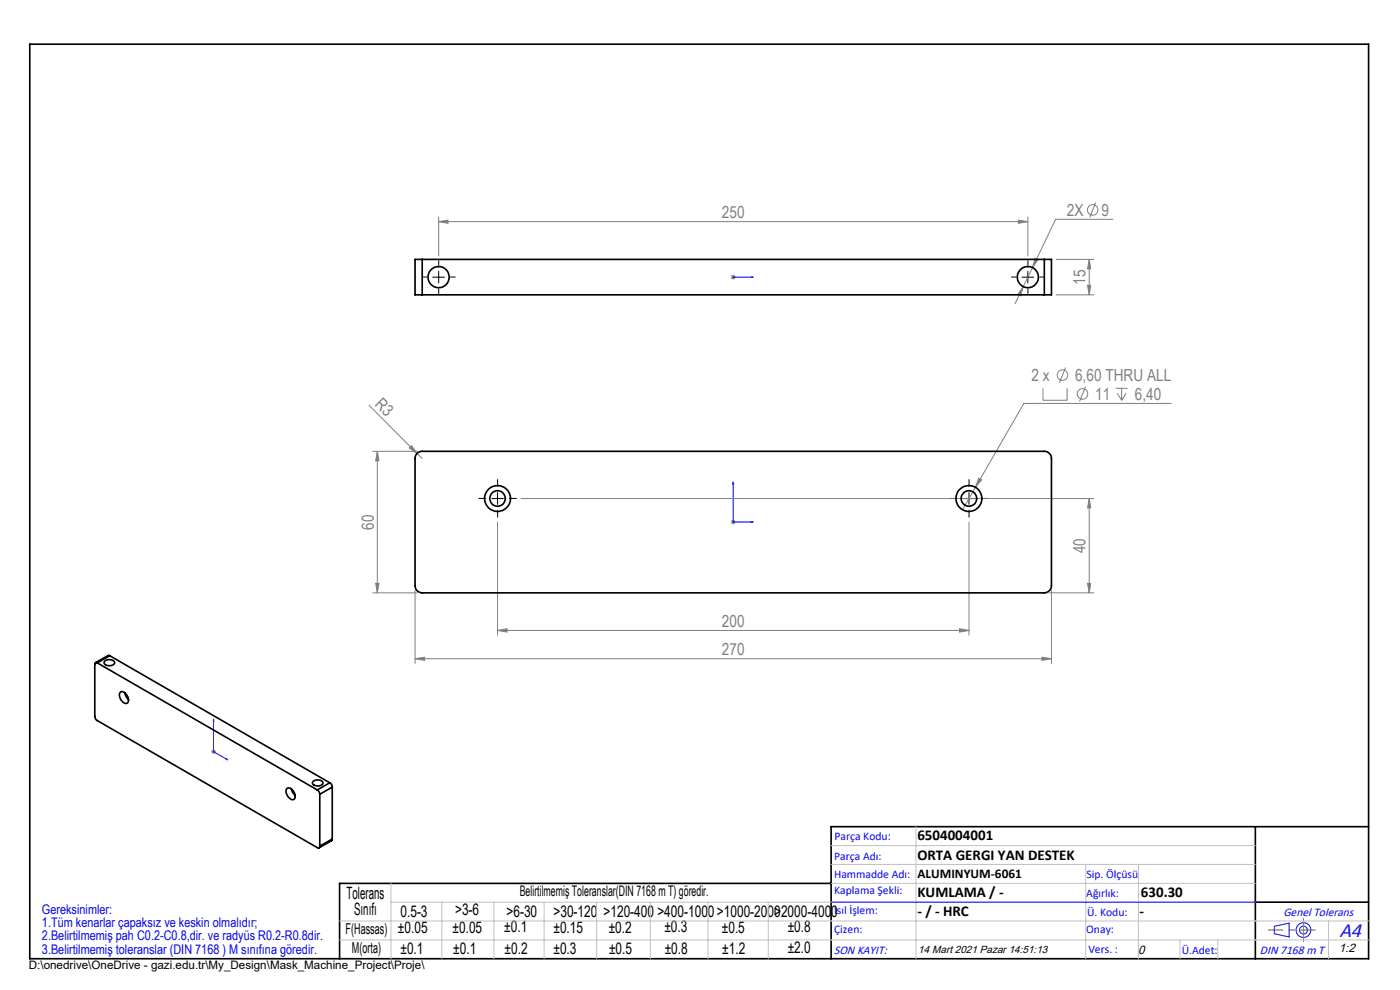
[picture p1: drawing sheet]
<svg xmlns="http://www.w3.org/2000/svg" width="297mm" height="210mm" viewBox="0 0 297 210" stroke-linecap="round" stroke-linejoin="round" font-family="sans-serif">
<g fill="none" stroke="#808080" stroke-width=".21">
<path d="M93.1 47l1.9-.3v.7zM93.1 46v8.3M93.1 47h125M155 58.8h1.1M155.2 58.4l.7 .8M155.5 58.3v1M155.9 58.4l-.7 .8M216 46.7l2.1 .3-2.1 .4zM218.1 46v8.3M219 56.8l-1.9 4M219.6 54.8l.6 .3-1.2 1.7zM224 55h8.1"/>
<path d="M231.1 55l.3 2h-.7zM231.1 55v7.5M232.4 42.9l-1.2 3.2M236.1 46.5h-12.2l-4.9 10.3M217.1 60.8l-.6 2-.6-.3zM217.1 60.8l-1.8 3.6M224 62.5h8.1M226.1 78l-1.3 3.2M230.7 60.5h.7l-.3 2zM78.3 86l10.2 10.2M79.1 95.7h9.4M80 95.7l.4 2h-.7z"/>
<path d="M80 95.7v30.1M86.8 95l.5-.5 1.2 1.7zM88.5 96.2l1.1 1.1M221.3 82.4v2.5h5.1v-2.5M230.3 82l-1.3 3.2M236.7 82.4h2.5M237 83.4l.9 1.5M237.9 82.4v2.5M238.9 83.4l-1 1.5M248.5 85.6h-31.3l-13 22.5M105.6 110.7v24.1M110.6 105.8h121.5"/>
<path d="M155 110.7h1.1M155.2 110.4l.7 .7M155.5 110.2v1.1M155.9 110.4l-.7 .7M205.6 110.7v24.1M207.6 101.5l.6 .3-1.3 1.6zM231.1 105.8l.3 1.9h-.7zM231.1 105.8v20M79.1 125.8h9.4M79.7 123.7h.7l-.4 2.1zM88.1 139.7l2-.3v.7zM88.1 125.2v15.5"/>
<path d="M88.1 139.7h135M105.6 133.7l2-.3v.7zM105.6 133.7h100M203.6 133.4l2 .3-2 .4zM221.1 139.4l2 .3-2 .4zM222.6 125.8h9.5M223.1 125.2v15.5M230.7 123.7h.7l-.3 2.1zM44.8 159.4h1M44.9 159.1l.7 .7M45.3 159v.9M45.6 159.1l-.7 .7"/>
<circle cx="231.8" cy="44.5" r="1.12"/>
<circle cx="225.4" cy="79.6" r="1.13"/>
<circle cx="229.7" cy="83.6" r="1.12"/>
</g>
<g fill="none" stroke="#00f" stroke-width=".21">
<path d="M155.4 58.8h.2zM155.5 58.8h.1M155.5 58.8h4.3M159.8 58.8h-.5h.5M155.5 102.3l.1 .4h-.2zM155.5 102.3v8.4h4.3M159.3 110.6l.5 .1-.5 .1zM45.3 152.5l.1 .4-.2-.1zM45.3 152.5v6.9l3 1.8M48 160.9l.3 .3-.3-.1zM176.3 191.4h90M270.3 196.5l3.2-.7v2.9l-3.2-.6z"/>
<circle cx="276.5" cy="197.3" r="1.57"/>
<circle cx="276.5" cy="197.3" r=".83"/>
</g>
<g fill="none" stroke="#000" stroke-width=".21" stroke-dasharray="15.2 1.3 1.3 1.3">
<path d="M90.6 58.8h-1M93.1 56.3v-1M95.6 58.8h1M215.6 58.8h-1M218.1 56.3v-1M220.6 58.8h1M93.1 61.3v1M218.1 61.3v1M103.1 105.7h-1.5M105.6 103.2v-1.5M105.6 108.2v1.5M108.1 105.7h1.5"/>
<path d="M203.1 105.7h-1.5M205.6 103.2v-1.5M205.6 108.2v1.5M208.1 105.7h1.5"/>
</g>
<path d="M91.8 58.8h2.5M93.1 57.5v2.5M216.8 58.8h2.5M218.1 57.5v2.5M104.3 105.8h2.5M105.6 104.5v2.5M204.3 105.8h2.5M205.6 104.5v2.5" fill="none" stroke="#000" stroke-width=".21"/>
<path d="M6.3 9.4h284v194h-284zM266.3 175.4v28M290.3 175.4h-114v28M176.3 187.4h-104.3v16M266.3 191.4h24" fill="none" stroke="#000" stroke-width=".35"/>
<path d="M279 197.3h-9.9" fill="none" stroke="#f00" stroke-width=".21" stroke-dasharray="15.2 1.3 1.3 1.3" stroke-dashoffset="12.2"/>
<path d="M276.5 197.3v2.5M276.5 197.3v-2.5" fill="none" stroke="#808080" stroke-width=".21" stroke-dasharray="15.2 1.3 1.3 1.3"/>
<g fill="none" stroke="#c0c0c0" stroke-width=".21">
<path d="M176.3 179.4h90M194.3 175.4v28M72 199.4h218.3M72 195.4h218.3M82.9 187.4v16M82.9 191.4h183.4M93.7 191.4v12M104.8 191.4v12M115.4 191.4v12M126.6 191.4v12M138 191.4v12M150.2 191.4v12"/>
<path d="M163 191.4v12M176.3 183.4h90M176.3 187.4h90M230.3 183.4v20M241.5 183.4v20M250.3 199.4v4M258.3 199.4v4M281.8 195.4v8"/>
</g>
<g fill="#00f">
<path d="M159.3 110.6l.5 .1-.5 .1zM155.5 102.3l.1 .4h-.2z"/>
<path d="M48 160.9l.3 .3-.3-.1zM45.3 152.5l.1 .4-.2-.1z"/>
<path d="M159.3 58.8h.5zM155.4 58.8h.2z"/>
</g>
<g fill="#808080">
<path d="M86.8 95l.5-.5 1.2 1.7z"/>
<path d="M88.1 139.7l2-.3v.7zM221.1 139.4l2 .3-2 .4zM105.6 133.7l2-.3v.7zM203.6 133.4l2 .3-2 .4zM207.6 101.5l-.7 1.9 1.3-1.6zM93.1 47l1.9-.3v.7zM216 46.7l2.1 .3-2.1 .4zM217.1 60.8l-1.2 1.7 .6 .3zM219.6 54.8l-.6 2 1.2-1.7z"/>
<path d="M79.7 123.7h.7l-.4 2.1zM80 95.7l.4 2h-.7zM230.7 123.7h.7l-.3 2.1zM231.1 105.8l.3 1.9h-.7zM230.7 60.5h.7l-.3 2zM231.1 55l.3 2h-.7z"/>
</g>
<g fill="none" stroke="#000" stroke-width=".35">
<path d="M89.6 55h-1.5v7.5h1.5M89.6 55v7.5M89.6 55h131.9M221.5 55h1.6v7.5h-1.6M221.5 55v7.5M89.6 62.5h131.9M88.5 96.2l.5-.4 .6-.1h131.9a1.57 1.57 0 0 1 1.6 1.6v26.9a1.57 1.57 0 0 1-1.6 1.6h-131.9a1.51 1.51 0 0 1-1.5-1.6v-26.9l.1-.6zM23.3 139.1l-.3-.1-2.8 1.6M23.3 139.1l-2.7 1.5M23.3 139.1l46.7 26.9M20.6 140.6a.32 .32 0 0 0-.3 0 .32 .32 0 0 0-.2 .3v11.2l.3 .6 46.9 27.1a.32 .32 0 0 0 .4 0 .32 .32 0 0 0 .1-.3M20.6 140.6l46.7 27"/>
<path d="M22.2 140.3a1.42 1.42 0 0 1 2.1 .3 1.32 1.32 0 0 1-2.2-.1zM25.5 146.8a1.44 1.44 0 0 1 1.7 1.5 .69 .69 0 0 1-.3 .9 .69 .69 0 0 1-.9-.4 1.61 1.61 0 0 1-.5-2zM26.5 147l.3 .8 .4 .5M60.8 167.3a.91 .91 0 0 1 1.4 .5 1.22 1.22 0 0 1 0 1.8 1.77 1.77 0 0 1-1.4-2.3zM61.8 167.4l.2 .6 .6 .7M66.5 165.7a1.33 1.33 0 0 1 2 .4 1.29 1.29 0 0 1-2.2-.1zM67.3 167.6l.4 .3 .1 .6M67.8 168.5v11M70 166l.4 .5 .1 .5M70 166l-2.7 1.6M70.5 178l-.2 .3-2.6 1.5M70.5 167l-2.7 1.5"/>
<path d="M70.5 167v11M70.5 178l-2.7 1.5"/>
<circle cx="93" cy="58.8" r="2.25"/>
<circle cx="218.1" cy="58.8" r="2.24"/>
<circle cx="105.6" cy="105.7" r="2.75"/>
<circle cx="105.6" cy="105.7" r="1.66"/>
<circle cx="205.5" cy="105.7" r="1.64"/>
<circle cx="205.6" cy="105.7" r="2.75"/>
</g>
<text font-size="4.4" fill="#00f" x="284.2" y="198.7">A4</text>
<g font-size="3.6">
<text x="73.5" y="190.7">Tolerans</text>
<text x="75.1" y="194.1">Sınıfı</text>
</g>
<g font-size="3.5" fill="#808080">
<text x="153.2" y="46.2">250</text>
<text x="226.3" y="45.7">2X</text>
<text x="233.7" y="45.7">9</text>
<text x="230.3" y="60.4" transform="rotate(-90 230.3 60.4)">15</text>
<text x="218.8" y="80.8">2 x</text>
<text x="228.1" y="80.8">6,60 THRU ALL</text>
<text x="79.4" y="86" transform="rotate(45 79.4 86)">R3</text>
<text x="232.3" y="84.8">11</text>
<text x="240.7" y="84.8">6,40</text>
<text x="79.3" y="112.3" transform="rotate(-90 79.3 112.3)">60</text>
<text x="230.3" y="117.3" transform="rotate(-90 230.3 117.3)">40</text>
<text x="153.2" y="132.9">200</text>
<text x="153.2" y="138.9">270</text>
</g>
<g font-size="3.4">
<text x="84.4" y="198">±0.05</text>
<text x="85" y="194.4">0.5-3</text>
<text x="96" y="197.8">±0.05</text>
<text x="96.5" y="194.2">&gt;3-6</text>
<text x="107" y="197.8">±0.1</text>
<text x="107.5" y="194.5">&gt;6-30</text>
<text x="117.4" y="194.5">&gt;30-120</text>
<text x="117.4" y="197.9">±0.15</text>
<text x="128" y="194.5">&gt;120-400</text>
<text x="129.1" y="197.8">±0.2</text>
<text x="139.5" y="194.5">&gt;400-1000&gt;1000-2000&gt;2000-4000</text>
<text x="140.9" y="197.8">±0.3</text>
<text x="153.1" y="197.8">±0.5</text>
<text x="167.1" y="197.7">±0.8</text>
<text x="85" y="202.3">±0.1</text>
<text x="96.2" y="202.3">±0.1</text>
<text x="107" y="202.3">±0.2</text>
<text x="117.4" y="202.4">±0.3</text>
<text x="129.2" y="202.3">±0.5</text>
<text x="141" y="202.3">±0.8</text>
<text x="153.2" y="202.3">±1.2</text>
<text x="167.1" y="202.2">±2.0</text>
</g>
<g font-size="3.2">
<text x="194.6" y="178.2">6504004001</text>
<text x="194.6" y="182.4">ORTA GERGI YAN DESTEK</text>
<text x="194.6" y="190.2">KUMLAMA / -</text>
<text x="242" y="190.2">630.30</text>
<text x="194.6" y="194.3">- / - HRC</text>
<text x="241.7" y="194.3">-</text>
<text x="73.3" y="198.1">F(Hassas)</text>
<text x="74.7" y="202.2">M(orta)</text>
</g>
<text font-size="3.1" x="110.3" y="190.1">Belirtilmemiş Toleranslar(DIN 7168 m T) göredir.</text>
<text font-size="2.8" x="194.6" y="186.2">ALUMINYUM-6061</text>
<g font-size="2.8" fill="#0000e8">
<text x="8.9" y="193.8">Gereksinimler:</text>
<text x="8.9" y="196.6">1.Tüm kenarlar çapaksız ve keskin olmalıdır;</text>
<text x="8.9" y="199.5">2.Belirtilmemiş pah C0.2-C0.8,dir. ve radyüs R0.2-R0.8dir.</text>
<text x="8.9" y="202.3">3.Belirtilmemiş toleranslar (DIN 7168 ) M sınıfına göredir.</text>
</g>
<g font-size="2.6" fill="#00f">
<text x="272.3" y="194.3">Genel Tolerans</text>
<text x="176.9" y="202.3">SON KAYIT:</text>
<text x="267.3" y="202.3">DIN 7168 m T</text>
</g>
<g font-size="2.6">
<text x="241.4" y="202.3">0</text>
<text x="284" y="202">1:2</text>
</g>
<g font-size="2.5" fill="#00f">
<text x="177" y="178.2">Parça Kodu:</text>
<text x="177" y="182.4">Parça Adı:</text>
<text x="176.9" y="186.2">Hammadde Adı:</text>
<text x="177" y="189.7">Kaplama Şekli:</text>
<text x="230.5" y="190.2">Ağırlık:</text>
<text x="230.5" y="186.2">Sip. Ölçüsü</text>
<text x="176.9" y="193.9">Isıl İşlem:</text>
<text x="177" y="197.8">Çizen:</text>
<text x="230.4" y="197.8">Onay:</text>
<text x="230.6" y="194.3">Ü. Kodu:</text>
<text x="230.9" y="202.1">Vers. :</text>
<text x="250.7" y="202.3">Ü.Adet:</text>
</g>
<text font-size="2.5" x="6.1" y="205.5">D:\onedrive\OneDrive - gazi.edu.tr\My_Design\Mask_Machine_Project\Proje\</text>
<text font-size="2.2" x="194.8" y="202.1">14 Mart 2021 Pazar 14:51:13</text>
</svg>
